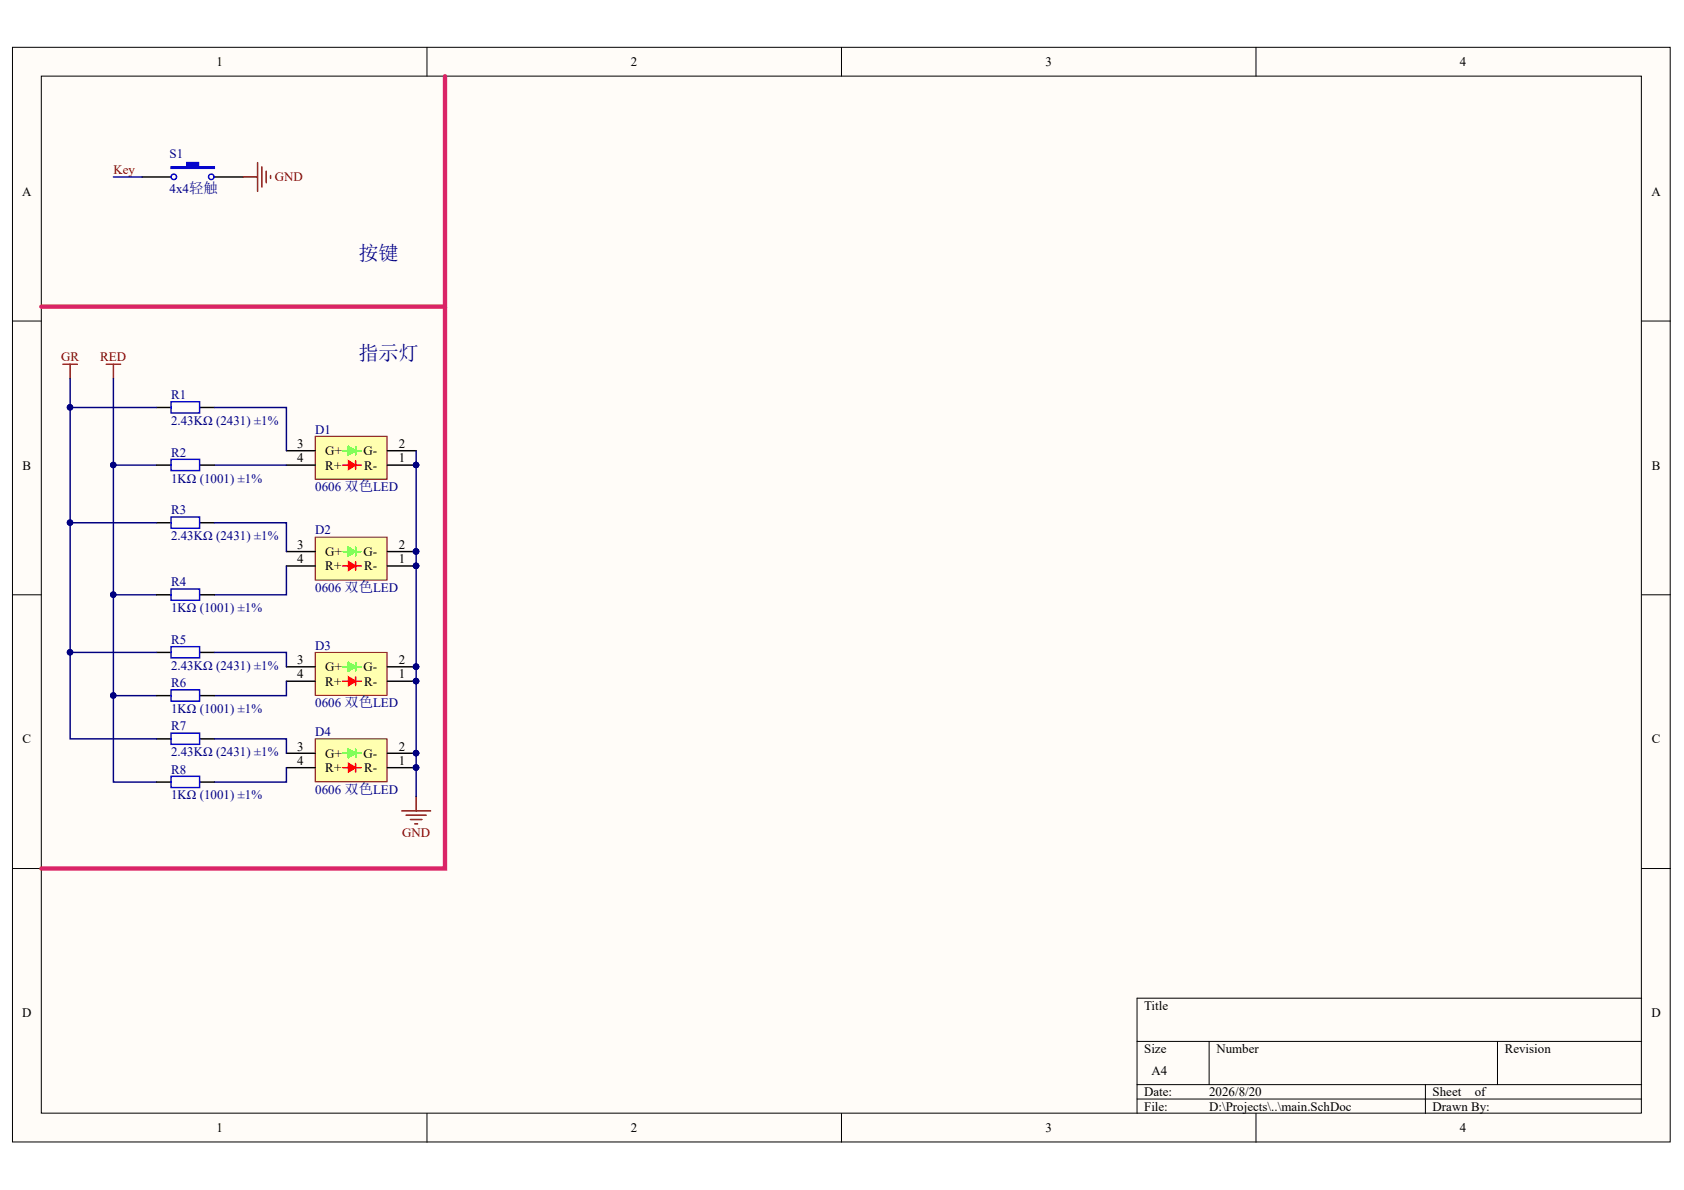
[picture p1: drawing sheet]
<svg xmlns="http://www.w3.org/2000/svg" width="297mm" height="210mm" viewBox="0 0 297 210" stroke-linecap="round" stroke-linejoin="round" font-family="sans-serif">
<g fill="#fffcf8" stroke="#000" stroke-width=".18">
<path d="M2.2 8.3h292.4v193.1h-292.4z"/>
<path d="M7.3 13.4h282.2v182.9h-282.2z"/>
</g>
<g fill="none" stroke="#000" stroke-width=".18">
<path d="M75.3 8.3v5.1M148.4 8.3v5.1M221.5 8.3v5.1M2.2 56.6h5.1M289.6 56.6h5.1M2.2 104.9h5.1M289.6 104.9h5.1M2.2 153.2h5.1M289.6 153.2h5.1M289.6 176.1h-89v20.3M75.3 196.4v5.1M148.4 196.4v5.1"/>
<path d="M200.6 183.7h89M200.6 191.3h89M200.6 193.9h89M213.3 183.7v7.6M221.5 196.4v5.1M251.4 191.3v5.1M264.1 183.7v7.6"/>
</g>
<path d="M25.1 31.2h5.1M37.8 31.2h5.1" fill="none" stroke="#000" stroke-width=".25"/>
<path d="M30.2 29.4h2.8v-.7h2v.7h2.8v.3h-7.6z" fill-rule="evenodd" fill="#00f"/>
<g fill="none" stroke="#00f" stroke-width=".25">
<path d="M30.2 29.4h2.8v-.7h2v.7h2.8v.3h-7.6z"/>
<circle cx="30.7" cy="31.2" r=".48"/>
<circle cx="37.3" cy="31.2" r=".48"/>
</g>
<path d="M55.6 77h12.7v7.5h-12.7z" fill="#ffffb0" stroke="#800000" stroke-width=".18"/>
<path d="M50.5 79.5h5.1M68.3 79.5h5.1M50.5 82h5.1M68.3 82h5.1" fill="none" stroke="#000" stroke-width=".25"/>
<circle cx="73.4" cy="82" r=".48" fill="#000080" stroke="#000080" stroke-width=".18"/>
<path d="M61.5 78.7l1.2 .8-1.2 .8z" fill="#0f0"/>
<path d="M60.4 79.5h3.3M61.5 78.7l1.2 .8-1.2 .8zM62.7 78.7v1.6" fill="none" stroke="#0f0" stroke-width=".25"/>
<path d="M61.5 81.3l1.2 .7-1.2 .8z" fill="#f00"/>
<path d="M60.4 82h3.3M61.5 81.3l1.2 .7-1.2 .8zM62.7 81.3v1.5" fill="none" stroke="#f00" stroke-width=".25"/>
<circle cx="73.4" cy="82" r=".48" fill="#000080" stroke="#000080" stroke-width=".18"/>
<path d="M55.6 94.7h12.7v7.6h-12.7z" fill="#ffffb0" stroke="#800000" stroke-width=".18"/>
<path d="M50.5 99.8h5.1M50.5 97.3h5.1M68.3 99.8h5.1M68.3 97.3h5.1" fill="none" stroke="#000" stroke-width=".25"/>
<g fill="#000080" stroke="#000080" stroke-width=".18">
<circle cx="73.4" cy="99.8" r=".48"/>
<circle cx="73.4" cy="97.3" r=".48"/>
</g>
<path d="M61.5 96.5l1.2 .8-1.2 .8z" fill="#0f0"/>
<path d="M60.4 97.3h3.3M61.5 96.5l1.2 .8-1.2 .8zM62.7 96.5v1.6" fill="none" stroke="#0f0" stroke-width=".25"/>
<path d="M61.5 99.1l1.2 .7-1.2 .8z" fill="#f00"/>
<path d="M60.4 99.8h3.3M61.5 99.1l1.2 .7-1.2 .8zM62.7 99.1v1.5" fill="none" stroke="#f00" stroke-width=".25"/>
<g fill="#000080" stroke="#000080" stroke-width=".18">
<circle cx="73.4" cy="99.8" r=".48"/>
<circle cx="73.4" cy="97.3" r=".48"/>
</g>
<path d="M55.6 115.1h12.7v7.6h-12.7z" fill="#ffffb0" stroke="#800000" stroke-width=".18"/>
<path d="M50.5 117.6h5.1M68.3 117.6h5.1M50.5 120.2h5.1M68.3 120.2h5.1" fill="none" stroke="#000" stroke-width=".25"/>
<g fill="#000080" stroke="#000080" stroke-width=".18">
<circle cx="73.4" cy="120.1" r=".48"/>
<circle cx="73.4" cy="117.6" r=".48"/>
</g>
<path d="M61.5 116.9l1.2 .7-1.2 .8z" fill="#0f0"/>
<path d="M60.4 117.6h3.3M61.5 116.9l1.2 .7-1.2 .8zM62.7 116.9v1.5" fill="none" stroke="#0f0" stroke-width=".25"/>
<path d="M61.5 119.4l1.2 .8-1.2 .7z" fill="#f00"/>
<path d="M61.5 119.4l1.2 .8-1.2 .7zM62.7 119.4v1.5M60.4 120.2h3.3" fill="none" stroke="#f00" stroke-width=".25"/>
<g fill="#000080" stroke="#000080" stroke-width=".18">
<circle cx="73.4" cy="120.1" r=".48"/>
<circle cx="73.4" cy="117.6" r=".48"/>
</g>
<path d="M55.6 130.3h12.7v7.6h-12.7z" fill="#ffffb0" stroke="#800000" stroke-width=".18"/>
<path d="M50.5 135.4h5.1M50.5 132.9h5.1M68.3 135.4h5.1M68.3 132.9h5.1" fill="none" stroke="#000" stroke-width=".25"/>
<g fill="#000080" stroke="#000080" stroke-width=".18">
<circle cx="73.4" cy="135.4" r=".48"/>
<circle cx="73.4" cy="132.8" r=".48"/>
</g>
<path d="M61.5 132.1l1.2 .8-1.2 .7z" fill="#0f0"/>
<path d="M60.4 132.9h3.3M61.5 132.1l1.2 .8-1.2 .7zM62.7 132.1v1.5" fill="none" stroke="#0f0" stroke-width=".25"/>
<path d="M61.5 134.6l1.2 .8-1.2 .8z" fill="#f00"/>
<path d="M60.4 135.4h3.3M61.5 134.6l1.2 .8-1.2 .8zM62.7 134.6v1.6" fill="none" stroke="#f00" stroke-width=".25"/>
<g fill="#000080" stroke="#000080" stroke-width=".18">
<circle cx="73.4" cy="135.4" r=".48"/>
<circle cx="73.4" cy="132.8" r=".48"/>
<circle cx="20" cy="122.7" r=".48"/>
<circle cx="20" cy="104.9" r=".48"/>
<circle cx="20" cy="82" r=".48"/>
<circle cx="12.3" cy="115.1" r=".48"/>
<circle cx="12.3" cy="92.2" r=".48"/>
<circle cx="12.3" cy="71.9" r=".48"/>
<circle cx="73.4" cy="82" r=".48"/>
<circle cx="73.4" cy="97.3" r=".48"/>
<circle cx="73.4" cy="99.8" r=".48"/>
<circle cx="73.4" cy="117.6" r=".48"/>
<circle cx="73.4" cy="120.1" r=".48"/>
</g>
<g fill="none" stroke="#000" stroke-width=".25">
<path d="M27.6 71.9h2.6M35.3 71.9h2.5M27.6 92.2h2.6M27.6 82h2.6M35.3 92.2h2.5M35.3 82h2.5M27.6 115.1h2.6M27.6 104.9h2.6M35.3 115.1h2.5M35.3 104.9h2.5M27.6 130.3h2.6M27.6 138h2.6"/>
<path d="M27.6 122.7h2.6M35.3 130.3h2.5M35.3 138h2.5M35.3 122.7h2.5"/>
</g>
<path d="M30.2 70.9h5v1.9h-5zM30.2 91.2h5v2h-5zM30.2 81h5v2h-5zM30.2 114.1h5v1.9h-5zM30.2 103.9h5v2h-5zM30.2 129.3h5v2h-5zM30.2 136.9h5v2h-5zM30.2 121.7h5v2h-5z" fill="none" stroke="#00f" stroke-width=".25"/>
<g fill="none" stroke="#000080" stroke-width=".25">
<path d="M20 31.2h5.1M12.4 66.8v63.5h15.2M12.4 71.9h15.2M20 66.8v71.2h7.6M37.8 71.9h12.7v7.6M73.4 79.5v61M12.4 92.2h15.2M20 82h7.6M37.8 92.2h12.7v5.1M37.8 82h12.7M50.5 99.8v5.1h-12.7M12.4 115.1h15.2"/>
<path d="M20 104.9h7.6M37.8 115.1h12.7v2.5M20 122.7h7.6M37.8 130.3h12.7v2.6M50.5 120.2v2.5h-12.7M50.5 135.4v2.6h-12.7"/>
</g>
<g fill="none" stroke="#800000" stroke-width=".25">
<path d="M42.9 31.2h2.5M45.4 28.7v5.1M46.2 29.4v3.6M47 30.2v2M47.7 31v.5M11.1 64.3h2.5M12.4 64.3v2.5M18.7 64.3h2.6M20 64.3v2.5M70.9 143h5.1M71.6 143.8h3.6M72.4 144.6h2"/>
<path d="M73.2 145.3h.5M73.4 140.5v2.5"/>
</g>
<path d="M78.5 13.4v40.7h-71.2M78.5 54.1v99.1h-71.2" fill="none" stroke="#da2467" stroke-width=".76"/>
<g font-size="3.6" fill="#000080">
<text x="63.2" y="45.8">按键</text>
<text x="63.2" y="63.5">指示灯</text>
</g>
<g font-size="2.3">
<text x="38.2" y="11.7">1</text>
<text x="111.3" y="11.7">2</text>
<text x="184.4" y="11.7">3</text>
<text x="257.5" y="11.7">4</text>
<text x="3.9" y="34.5">A</text>
<text x="291.3" y="34.5">A</text>
<text x="4" y="82.8">B</text>
<text x="52.4" y="79">3</text>
<text x="52.4" y="81.6">4</text>
<text x="57.4" y="80.3">G+</text>
<text x="57.4" y="82.8">R+</text>
<text x="64.1" y="80.3">G-</text>
<text x="64.2" y="82.8">R-</text>
<text x="70.4" y="81.6">1</text>
<text x="70.4" y="79">2</text>
<text x="291.4" y="82.8">B</text>
<text x="52.4" y="96.8">3</text>
<text x="52.4" y="99.3">4</text>
<text x="57.4" y="98.1">G+</text>
<text x="57.4" y="100.6">R+</text>
<text x="64.1" y="98.1">G-</text>
<text x="64.2" y="100.6">R-</text>
<text x="70.4" y="99.3">1</text>
<text x="70.4" y="96.8">2</text>
<text x="52.4" y="117.1">3</text>
<text x="52.4" y="119.7">4</text>
<text x="57.4" y="118.4">G+</text>
<text x="64.1" y="118.4">G-</text>
<text x="70.4" y="119.7">1</text>
<text x="70.4" y="117.1">2</text>
<text x="57.4" y="120.9">R+</text>
<text x="64.2" y="120.9">R-</text>
<text x="4" y="131.1">C</text>
<text x="291.4" y="131.1">C</text>
<text x="52.4" y="132.4">3</text>
<text x="52.4" y="134.9">4</text>
<text x="57.4" y="133.7">G+</text>
<text x="57.4" y="136.2">R+</text>
<text x="64.1" y="133.7">G-</text>
<text x="64.2" y="136.2">R-</text>
<text x="70.4" y="134.9">1</text>
<text x="70.4" y="132.4">2</text>
<text x="3.9" y="179.4">D</text>
<text x="201.8" y="178.1">Title</text>
<text x="291.3" y="179.4">D</text>
<text x="201.8" y="185.8">Size</text>
<text x="214.6" y="185.8">Number</text>
<text x="265.4" y="185.8">Revision</text>
<text x="203.1" y="189.6">A4</text>
<text x="201.8" y="193.4">Date:</text>
<text x="201.8" y="195.9">File:</text>
<text x="213.3" y="193.4">2026/8/20</text>
<text x="213.3" y="195.9">D:\Projects\..\main.SchDoc</text>
<text x="252.7" y="193.4">Sheet</text>
<text x="252.7" y="195.9">Drawn By:</text>
<text x="260.1" y="193.4">of</text>
<text x="38.2" y="199.7">1</text>
<text x="111.3" y="199.7">2</text>
<text x="184.4" y="199.7">3</text>
<text x="257.5" y="199.7">4</text>
</g>
<g font-size="2.3" fill="#000080">
<text x="29.9" y="27.9">S1</text>
<text x="29.9" y="34">4x4轻触</text>
<text x="30.2" y="70.4">R1</text>
<text x="30.2" y="74.9">2.43KΩ (2431) ±1%</text>
<text x="55.6" y="76.5">D1</text>
<text x="30.2" y="80.5">R2</text>
<text x="30.2" y="85.1">1KΩ (1001) ±1%</text>
<text x="55.6" y="86.6">0606 双色LED</text>
<text x="30.2" y="90.7">R3</text>
<text x="30.2" y="95.3">2.43KΩ (2431) ±1%</text>
<text x="55.6" y="94.2">D2</text>
<text x="30.2" y="103.4">R4</text>
<text x="30.2" y="108">1KΩ (1001) ±1%</text>
<text x="55.6" y="104.4">0606 双色LED</text>
<text x="30.2" y="113.6">R5</text>
<text x="30.2" y="118.1">2.43KΩ (2431) ±1%</text>
<text x="55.6" y="114.6">D3</text>
<text x="30.2" y="121.2">R6</text>
<text x="30.2" y="125.7">1KΩ (1001) ±1%</text>
<text x="55.6" y="124.7">0606 双色LED</text>
<text x="30.2" y="128.8">R7</text>
<text x="55.6" y="129.8">D4</text>
<text x="30.2" y="133.4">2.43KΩ (2431) ±1%</text>
<text x="30.2" y="136.4">R8</text>
<text x="30.2" y="141">1KΩ (1001) ±1%</text>
<text x="55.6" y="140">0606 双色LED</text>
</g>
<g font-size="2.3" fill="#800000">
<text x="20" y="30.7">Key</text>
<text x="48.5" y="32">GND</text>
<text x="10.8" y="63.8">GR</text>
<text x="17.7" y="63.8">RED</text>
<text x="70.9" y="147.6">GND</text>
</g>
</svg>
